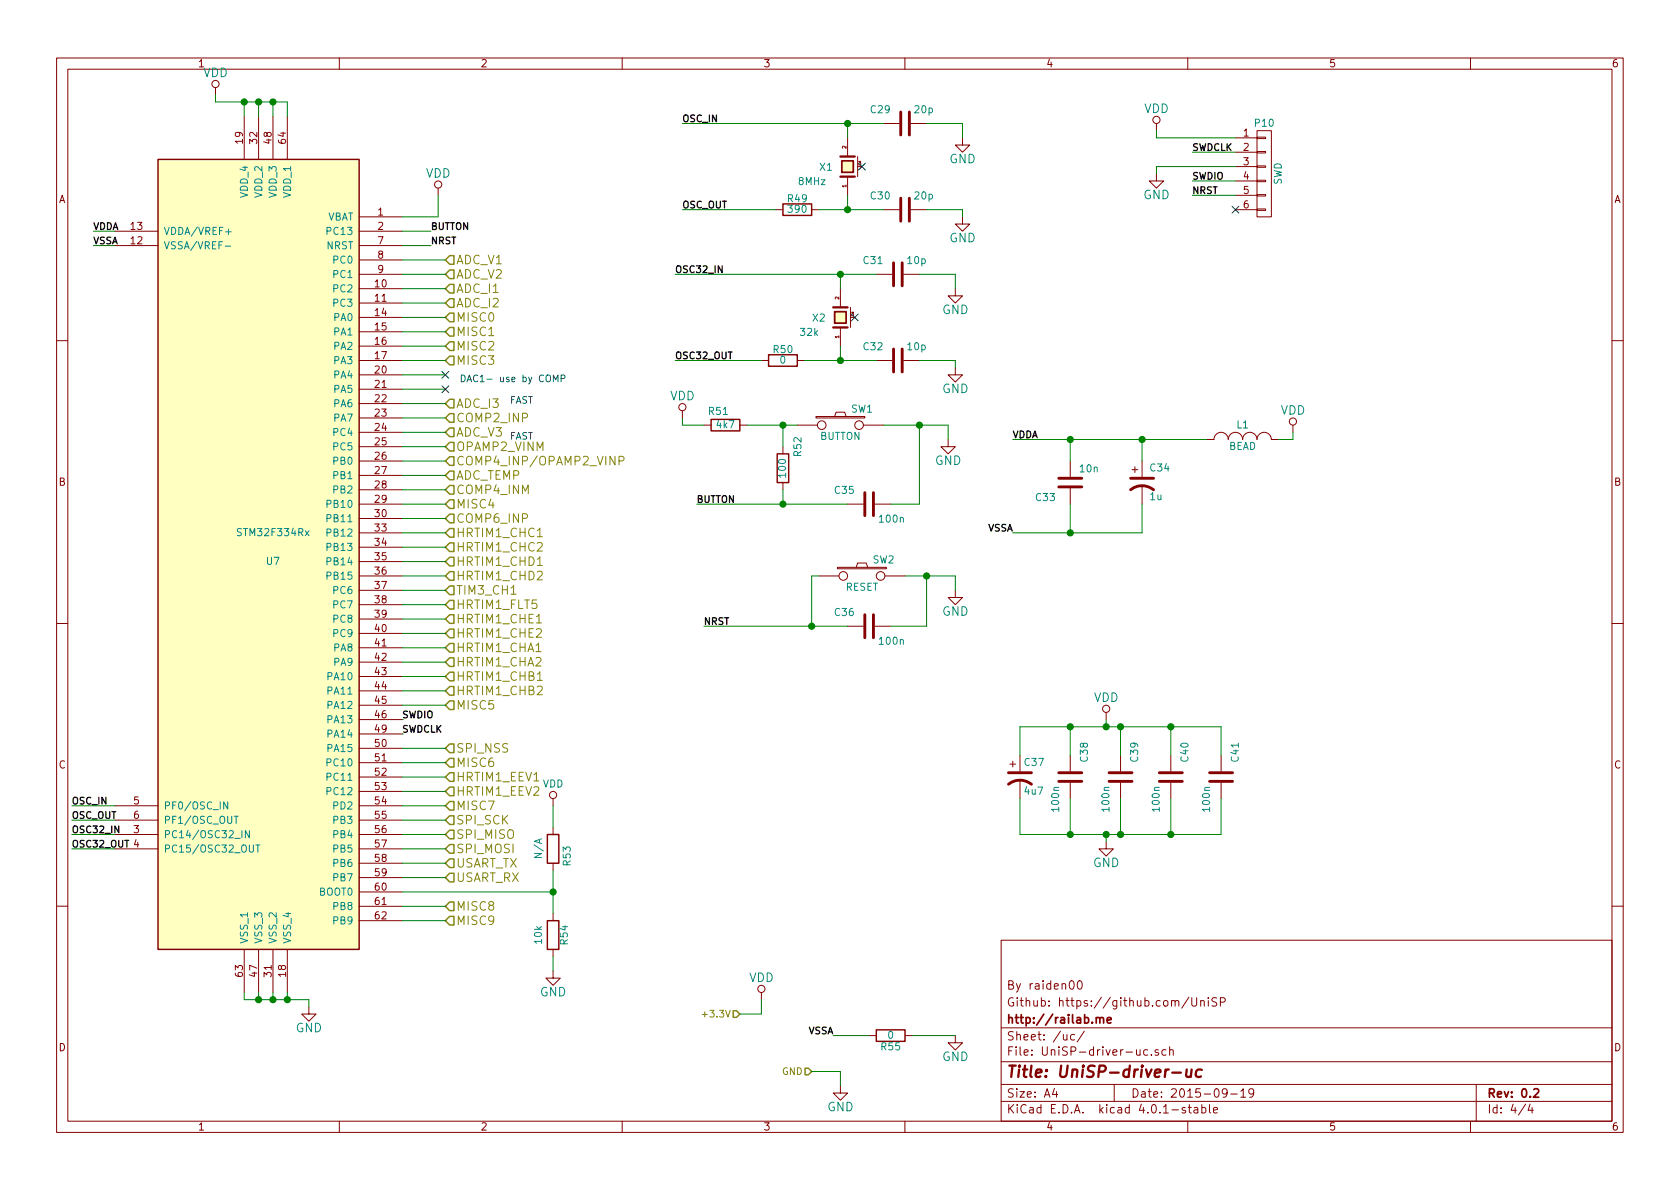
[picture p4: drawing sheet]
EESchema Schematic File Version 2
LIBS:conn
LIBS:dc-dc
LIBS:device
LIBS:ESD_Protection
LIBS:maxim
LIBS:power
LIBS:stm32
LIBS:transistors
LIBS:UniSP-driver-cache
EELAYER 25 0
EELAYER END
$Descr A4 11693 8268
encoding utf-8
Sheet 4 4
Title "UniSP-driver-uc"
Date "2015-09-19"
Rev "0.2"
Comp "http://railab.me"
Comment1 "Github: https://github.com/UniSP"
Comment2 "By raiden00"
Comment3 ""
Comment4 ""
$EndDescr
$Comp
L CRYSTAL_SMD X1
U 1 1
P 5900 1150
F 0 "X1" V 5900 1300 50  0000 C CNN
F 1 "8MHz" V 5800 1300 50  0000 L CNN
F 2 "Crystals:Crystal_HC49-U_Vertical" H 5900 1150 60  0001 C CNN
F 3 "" H 5900 1150 60  0000 C CNN
	1    5900 1150
	0    -1   -1   0   
$EndComp
$Comp
L C C29
U 1 1
P 6300 850
F 0 "C29" V 6400 950 50  0000 L CNN
F 1 "20p" V 6400 650 50  0000 L CNN
F 2 "Capacitors_SMD:C_0805_HandSoldering" H 6338 700 30  0001 C CNN
F 3 "" H 6300 850 60  0000 C CNN
	1    6300 850 
	0    -1   -1   0   
$EndComp
$Comp
L C C30
U 1 1
P 6300 1450
F 0 "C30" V 6400 1550 50  0000 L CNN
F 1 "20p" V 6400 1250 50  0000 L CNN
F 2 "Capacitors_SMD:C_0805_HandSoldering" H 6338 1300 30  0001 C CNN
F 3 "" H 6300 1450 60  0000 C CNN
	1    6300 1450
	0    -1   -1   0   
$EndComp
$Comp
L R R49
U 1 1
P 5550 1450
F 0 "R49" V 5630 1450 50  0000 C CNN
F 1 "390" V 5557 1451 50  0000 C CNN
F 2 "Resistors_SMD:R_0805_HandSoldering" V 5480 1450 30  0001 C CNN
F 3 "" H 5550 1450 30  0000 C CNN
	1    5550 1450
	0    -1   -1   0   
$EndComp
$Comp
L GND #PWR069
U 1 1
P 6700 950
F 0 "#PWR069" H 6700 700 60  0001 C CNN
F 1 "GND" H 6700 800 60  0000 C CNN
F 2 "" H 6700 950 60  0000 C CNN
F 3 "" H 6700 950 60  0000 C CNN
	1    6700 950 
	1    0    0    -1  
$EndComp
$Comp
L GND #PWR070
U 1 1
P 6700 1500
F 0 "#PWR070" H 6700 1250 60  0001 C CNN
F 1 "GND" H 6700 1350 60  0000 C CNN
F 2 "" H 6700 1500 60  0000 C CNN
F 3 "" H 6700 1500 60  0000 C CNN
	1    6700 1500
	1    0    0    -1  
$EndComp
Text Label 4750 850  0    47   ~ 9
OSC_IN
Text Label 4750 1450 0    47   ~ 9
OSC_OUT
$Comp
L SW_PUSH SW2
U 1 1
P 6000 4000
F 0 "SW2" H 6150 4110 50  0000 C CNN
F 1 "RESET" H 6000 3920 50  0000 C CNN
F 2 "Buttons_Switches_SMD:SW_SPST_PTS645" H 6000 4000 60  0001 C CNN
F 3 "" H 6000 4000 60  0000 C CNN
	1    6000 4000
	1    0    0    -1  
$EndComp
$Comp
L C C36
U 1 1
P 6050 4350
F 0 "C36" V 6150 4450 50  0000 L CNN
F 1 "100n" V 5950 4100 50  0000 L CNN
F 2 "Capacitors_SMD:C_0805_HandSoldering" H 6088 4200 30  0001 C CNN
F 3 "" H 6050 4350 60  0000 C CNN
	1    6050 4350
	0    -1   -1   0   
$EndComp
$Comp
L GND #PWR071
U 1 1
P 6650 4100
F 0 "#PWR071" H 6650 3850 60  0001 C CNN
F 1 "GND" H 6650 3950 60  0000 C CNN
F 2 "" H 6650 4100 60  0000 C CNN
F 3 "" H 6650 4100 60  0000 C CNN
	1    6650 4100
	1    0    0    -1  
$EndComp
Text Label 4900 4350 0    47   ~ 9
NRST
Text Label 3000 1700 0    47   ~ 9
NRST
$Comp
L INDUCTOR_SMALL L1
U 1 1
P 8650 3050
F 0 "L1" H 8650 3150 50  0000 C CNN
F 1 "BEAD" H 8650 3000 50  0000 C CNN
F 2 "Resistors_SMD:R_0805_HandSoldering" H 8650 3050 60  0001 C CNN
F 3 "" H 8650 3050 60  0000 C CNN
	1    8650 3050
	1    0    0    -1  
$EndComp
$Comp
L VDD #PWR072
U 1 1
P 9000 3000
F 0 "#PWR072" H 9000 2850 60  0001 C CNN
F 1 "VDD" H 9000 3150 60  0000 C CNN
F 2 "" H 9000 3000 60  0000 C CNN
F 3 "" H 9000 3000 60  0000 C CNN
	1    9000 3000
	1    0    0    -1  
$EndComp
Text Label 7050 3050 0    47   ~ 9
VDDA
$Comp
L R R54
U 1 1
P 3850 6500
F 0 "R54" V 3930 6500 50  0000 C CNN
F 1 "10k" V 3750 6500 50  0000 C CNN
F 2 "Resistors_SMD:R_0805_HandSoldering" V 3780 6500 30  0001 C CNN
F 3 "" H 3850 6500 30  0000 C CNN
	1    3850 6500
	1    0    0    -1  
$EndComp
Text Label 8300 1350 0    47   ~ 9
NRST
Text Label 8300 1250 0    47   ~ 9
SWDIO
$Comp
L GND #PWR073
U 1 1
P 8050 1200
F 0 "#PWR073" H 8050 950 60  0001 C CNN
F 1 "GND" H 8050 1050 60  0000 C CNN
F 2 "" H 8050 1200 60  0000 C CNN
F 3 "" H 8050 1200 60  0000 C CNN
	1    8050 1200
	1    0    0    -1  
$EndComp
Text Label 8300 1050 0    47   ~ 9
SWDCLK
$Comp
L VDD #PWR074
U 1 1
P 8050 900
F 0 "#PWR074" H 8050 750 60  0001 C CNN
F 1 "VDD" H 8050 1050 60  0000 C CNN
F 2 "" H 8050 900 60  0000 C CNN
F 3 "" H 8050 900 60  0000 C CNN
	1    8050 900 
	1    0    0    -1  
$EndComp
Text Label 2800 5000 0    47   ~ 9
SWDIO
Text Label 2800 5100 0    47   ~ 9
SWDCLK
$Comp
L CONN_01X06 P10
U 1 1
P 8800 1200
F 0 "P10" H 8800 1550 50  0000 C CNN
F 1 "SWD" V 8900 1200 50  0000 C CNN
F 2 "Pin_Headers:Pin_Header_Straight_1x06" H 8800 1200 60  0001 C CNN
F 3 "" H 8800 1200 60  0000 C CNN
	1    8800 1200
	1    0    0    -1  
$EndComp
$Comp
L CP1 C34
U 1 1
P 7950 3350
F 0 "C34" H 8000 3450 50  0000 L CNN
F 1 "1u" H 8000 3250 50  0000 L CNN
F 2 "Capacitors_SMD:C_0805_HandSoldering" H 7950 3350 60  0001 C CNN
F 3 "" H 7950 3350 60  0000 C CNN
	1    7950 3350
	1    0    0    -1  
$EndComp
Text Label 650  1600 0    47   ~ 9
VDDA
Text Label 650  1700 0    47   ~ 9
VSSA
$Comp
L VDD #PWR075
U 1 1
P 3050 1350
F 0 "#PWR075" H 3050 1200 60  0001 C CNN
F 1 "VDD" H 3050 1500 60  0000 C CNN
F 2 "" H 3050 1350 60  0000 C CNN
F 3 "" H 3050 1350 60  0000 C CNN
	1    3050 1350
	1    0    0    -1  
$EndComp
Text Label 500  5600 0    47   ~ 9
OSC_IN
Text Label 500  5700 0    47   ~ 9
OSC_OUT
$Comp
L VDD #PWR076
U 1 1
P 1500 650
F 0 "#PWR076" H 1500 500 60  0001 C CNN
F 1 "VDD" H 1500 800 60  0000 C CNN
F 2 "" H 1500 650 60  0000 C CNN
F 3 "" H 1500 650 60  0000 C CNN
	1    1500 650 
	1    0    0    -1  
$EndComp
$Comp
L GND #PWR077
U 1 1
P 2150 7000
F 0 "#PWR077" H 2150 6750 60  0001 C CNN
F 1 "GND" H 2150 6850 60  0000 C CNN
F 2 "" H 2150 7000 60  0000 C CNN
F 3 "" H 2150 7000 60  0000 C CNN
	1    2150 7000
	1    0    0    -1  
$EndComp
Text Label 500  5800 0    47   ~ 9
OSC32_IN
Text Label 500  5900 0    47   ~ 9
OSC32_OUT
$Comp
L GND #PWR078
U 1 1
P 3850 6750
F 0 "#PWR078" H 3850 6500 60  0001 C CNN
F 1 "GND" H 3850 6600 60  0000 C CNN
F 2 "" H 3850 6750 60  0000 C CNN
F 3 "" H 3850 6750 60  0000 C CNN
	1    3850 6750
	1    0    0    -1  
$EndComp
Text Label 3000 1600 0    47   ~ 9
BUTTON
Text Label 4850 3500 0    47   ~ 9
BUTTON
$Comp
L SW_PUSH SW1
U 1 1
P 5850 2950
F 0 "SW1" H 6000 3060 50  0000 C CNN
F 1 "BUTTON" H 5850 2870 50  0000 C CNN
F 2 "Buttons_Switches_SMD:SW_SPST_PTS645" H 5850 2950 60  0001 C CNN
F 3 "" H 5850 2950 60  0000 C CNN
	1    5850 2950
	1    0    0    -1  
$EndComp
$Comp
L R R51
U 1 1
P 5050 2950
F 0 "R51" V 5150 3000 50  0000 C CNN
F 1 "4k7" V 5057 2951 50  0000 C CNN
F 2 "Resistors_SMD:R_0805_HandSoldering" V 4980 2950 30  0001 C CNN
F 3 "" H 5050 2950 30  0000 C CNN
	1    5050 2950
	0    -1   -1   0   
$EndComp
$Comp
L GND #PWR079
U 1 1
P 6600 3050
F 0 "#PWR079" H 6600 2800 60  0001 C CNN
F 1 "GND" H 6600 2900 60  0000 C CNN
F 2 "" H 6600 3050 60  0000 C CNN
F 3 "" H 6600 3050 60  0000 C CNN
	1    6600 3050
	1    0    0    -1  
$EndComp
$Comp
L VDD #PWR080
U 1 1
P 4750 2900
F 0 "#PWR080" H 4750 2750 60  0001 C CNN
F 1 "VDD" H 4750 3050 60  0000 C CNN
F 2 "" H 4750 2900 60  0000 C CNN
F 3 "" H 4750 2900 60  0000 C CNN
	1    4750 2900
	1    0    0    -1  
$EndComp
$Comp
L R R52
U 1 1
P 5450 3250
F 0 "R52" V 5350 3100 50  0000 C CNN
F 1 "100" V 5457 3251 50  0000 C CNN
F 2 "Resistors_SMD:R_0805_HandSoldering" V 5380 3250 30  0001 C CNN
F 3 "" H 5450 3250 30  0000 C CNN
	1    5450 3250
	-1   0    0    1   
$EndComp
$Comp
L C C35
U 1 1
P 6050 3500
F 0 "C35" V 6150 3600 50  0000 L CNN
F 1 "100n" V 5950 3250 50  0000 L CNN
F 2 "Capacitors_SMD:C_0805_HandSoldering" H 6088 3350 30  0001 C CNN
F 3 "" H 6050 3500 60  0000 C CNN
	1    6050 3500
	0    -1   -1   0   
$EndComp
Text HLabel 5150 7050 0    47   Input ~ 0
+3.3V
$Comp
L VDD #PWR081
U 1 1
P 5300 6950
F 0 "#PWR081" H 5300 6800 60  0001 C CNN
F 1 "VDD" H 5300 7100 60  0000 C CNN
F 2 "" H 5300 6950 60  0000 C CNN
F 3 "" H 5300 6950 60  0000 C CNN
	1    5300 6950
	1    0    0    -1  
$EndComp
Text HLabel 5650 7450 0    47   Input ~ 0
GND
$Comp
L GND #PWR082
U 1 1
P 5850 7550
F 0 "#PWR082" H 5850 7300 60  0001 C CNN
F 1 "GND" H 5850 7400 60  0000 C CNN
F 2 "" H 5850 7550 60  0000 C CNN
F 3 "" H 5850 7550 60  0000 C CNN
	1    5850 7550
	1    0    0    -1  
$EndComp
Text Notes 3550 3050 0    47   ~ 0
FAST
Text Notes 3550 2800 0    47   ~ 0
FAST
NoConn ~ 3100 2600
NoConn ~ 3100 2700
Text Notes 3200 2650 0    47   ~ 0
DAC1- use by COMP
$Comp
L STM32F334R U7
U 1 1
P 1900 3800
F 0 "U7" H 1900 3700 50  0000 C CNN
F 1 "STM32F334Rx" H 1900 3900 50  0000 C CNN
F 2 "Housings_QFP:LQFP-64_10x10mm_Pitch0.5mm" H 1900 3800 50  0001 C CNN
F 3 "DOCUMENTATION" H 1900 3800 50  0001 C CNN
	1    1900 3800
	1    0    0    -1  
$EndComp
Text HLabel 3100 3900 2    60   Input ~ 0
HRTIM1_CHD1
Text HLabel 3100 3800 2    60   Input ~ 0
HRTIM1_CHC2
Text HLabel 3100 3700 2    60   Input ~ 0
HRTIM1_CHC1
Text HLabel 3100 3600 2    60   Input ~ 0
COMP6_INP
Text HLabel 3100 3500 2    60   Input ~ 0
MISC4
Text HLabel 3100 4000 2    60   Input ~ 0
HRTIM1_CHD2
Text HLabel 3100 4100 2    60   Input ~ 0
TIM3_CH1
Text HLabel 3100 4200 2    60   Input ~ 0
HRTIM1_FLT5
Text HLabel 3100 4300 2    60   Input ~ 0
HRTIM1_CHE1
Text HLabel 3100 4400 2    60   Input ~ 0
HRTIM1_CHE2
Text HLabel 3100 4500 2    60   Input ~ 0
HRTIM1_CHA1
Text HLabel 3100 4600 2    60   Input ~ 0
HRTIM1_CHA2
Text HLabel 3100 4700 2    60   Input ~ 0
HRTIM1_CHB1
Text HLabel 3100 4800 2    60   Input ~ 0
HRTIM1_CHB2
Text HLabel 3100 4900 2    60   Input ~ 0
MISC5
Text HLabel 3100 5200 2    60   Input ~ 0
SPI_NSS
Text HLabel 3100 5300 2    60   Input ~ 0
MISC6
Text HLabel 3100 5400 2    60   Input ~ 0
HRTIM1_EEV1
Text HLabel 3100 5500 2    60   Input ~ 0
HRTIM1_EEV2
Text HLabel 3100 5600 2    60   Input ~ 0
MISC7
Text HLabel 3100 5700 2    60   Input ~ 0
SPI_SCK
Text HLabel 3100 5800 2    60   Input ~ 0
SPI_MISO
Text HLabel 3100 5900 2    60   Input ~ 0
SPI_MOSI
Text HLabel 3100 6000 2    60   Input ~ 0
USART_TX
Text HLabel 3100 6100 2    60   Input ~ 0
USART_RX
Text HLabel 3100 6300 2    60   Input ~ 0
MISC8
Text HLabel 3100 6400 2    60   Input ~ 0
MISC9
Text HLabel 3100 1800 2    60   Input ~ 0
ADC_V1
Text HLabel 3100 1900 2    60   Input ~ 0
ADC_V2
Text HLabel 3100 2000 2    60   Input ~ 0
ADC_I1
Text HLabel 3100 2100 2    60   Input ~ 0
ADC_I2
Text HLabel 3100 2200 2    60   Input ~ 0
MISC0
Text HLabel 3100 2400 2    60   Input ~ 0
MISC2
Text HLabel 3100 2500 2    60   Input ~ 0
MISC3
Text HLabel 3100 2800 2    60   Input ~ 0
ADC_I3
Text HLabel 3100 2900 2    60   Input ~ 0
COMP2_INP
Text HLabel 3100 3000 2    60   Input ~ 0
ADC_V3
Text HLabel 3100 3100 2    60   Input ~ 0
OPAMP2_VINM
Text HLabel 3100 3200 2    60   Input ~ 0
COMP4_INP/OPAMP2_VINP
Text HLabel 3100 3300 2    60   Input ~ 0
ADC_TEMP
Text HLabel 3100 3400 2    60   Input ~ 0
COMP4_INM
Text HLabel 3100 2300 2    60   Input ~ 0
MISC1
Text Label 5800 7200 2    47   ~ 9
VSSA
$Comp
L R R55
U 1 1
P 6200 7200
F 0 "R55" V 6280 7200 50  0000 C CNN
F 1 "0" V 6200 7200 50  0000 C CNN
F 2 "Resistors_SMD:R_0805_HandSoldering" V 6130 7200 30  0001 C CNN
F 3 "" H 6200 7200 30  0000 C CNN
	1    6200 7200
	0    1    1    0   
$EndComp
$Comp
L GND #PWR083
U 1 1
P 6650 7200
F 0 "#PWR083" H 6650 6950 60  0001 C CNN
F 1 "GND" H 6650 7050 60  0000 C CNN
F 2 "" H 6650 7200 60  0000 C CNN
F 3 "" H 6650 7200 60  0000 C CNN
	1    6650 7200
	1    0    0    -1  
$EndComp
$Comp
L CRYSTAL_SMD X2
U 1 1
P 5850 2200
F 0 "X2" V 5850 2350 50  0000 C CNN
F 1 "32k" V 5750 2350 50  0000 L CNN
F 2 "Crystals:Crystal_Round_Horizontal_2mm" H 5850 2200 60  0001 C CNN
F 3 "" H 5850 2200 60  0000 C CNN
	1    5850 2200
	0    -1   -1   0   
$EndComp
$Comp
L C C31
U 1 1
P 6250 1900
F 0 "C31" V 6350 2000 50  0000 L CNN
F 1 "10p" V 6350 1700 50  0000 L CNN
F 2 "Capacitors_SMD:C_0805_HandSoldering" H 6288 1750 30  0001 C CNN
F 3 "" H 6250 1900 60  0000 C CNN
	1    6250 1900
	0    -1   -1   0   
$EndComp
$Comp
L C C32
U 1 1
P 6250 2500
F 0 "C32" V 6350 2600 50  0000 L CNN
F 1 "10p" V 6350 2300 50  0000 L CNN
F 2 "Capacitors_SMD:C_0805_HandSoldering" H 6288 2350 30  0001 C CNN
F 3 "" H 6250 2500 60  0000 C CNN
	1    6250 2500
	0    -1   -1   0   
$EndComp
$Comp
L GND #PWR084
U 1 1
P 6650 2000
F 0 "#PWR084" H 6650 1750 60  0001 C CNN
F 1 "GND" H 6650 1850 60  0000 C CNN
F 2 "" H 6650 2000 60  0000 C CNN
F 3 "" H 6650 2000 60  0000 C CNN
	1    6650 2000
	1    0    0    -1  
$EndComp
$Comp
L GND #PWR085
U 1 1
P 6650 2550
F 0 "#PWR085" H 6650 2300 60  0001 C CNN
F 1 "GND" H 6650 2400 60  0000 C CNN
F 2 "" H 6650 2550 60  0000 C CNN
F 3 "" H 6650 2550 60  0000 C CNN
	1    6650 2550
	1    0    0    -1  
$EndComp
Text Label 4700 1900 0    47   ~ 9
OSC32_IN
Text Label 4700 2500 0    47   ~ 9
OSC32_OUT
$Comp
L R R53
U 1 1
P 3850 5900
F 0 "R53" V 3950 5850 50  0000 C CNN
F 1 "N/A" V 3750 5900 50  0000 C CNN
F 2 "Resistors_SMD:R_0805_HandSoldering" V 3780 5900 30  0001 C CNN
F 3 "" H 3850 5900 30  0000 C CNN
	1    3850 5900
	1    0    0    -1  
$EndComp
$Comp
L VDD #PWR086
U 1 1
P 3850 5600
F 0 "#PWR086" H 3850 5450 50  0001 C CNN
F 1 "VDD" H 3850 5750 50  0000 C CNN
F 2 "" H 3850 5600 60  0000 C CNN
F 3 "" H 3850 5600 60  0000 C CNN
	1    3850 5600
	1    0    0    -1  
$EndComp
$Comp
L R R50
U 1 1
P 5450 2500
F 0 "R50" V 5530 2500 50  0000 C CNN
F 1 "0" V 5457 2501 50  0000 C CNN
F 2 "Resistors_SMD:R_0805_HandSoldering" V 5380 2500 30  0001 C CNN
F 3 "" H 5450 2500 30  0000 C CNN
	1    5450 2500
	0    -1   -1   0   
$EndComp
$Comp
L CP1 C37
U 1 1
P 7100 5400
F 0 "C37" H 7125 5500 50  0000 L CNN
F 1 "4u7" H 7125 5300 50  0000 L CNN
F 2 "Capacitors_Tantalum_SMD:TantalC_SizeB_EIA-3528_HandSoldering" H 7100 5400 60  0001 C CNN
F 3 "" H 7100 5400 60  0000 C CNN
	1    7100 5400
	1    0    0    -1  
$EndComp
$Comp
L C C38
U 1 1
P 7450 5400
F 0 "C38" V 7550 5500 50  0000 L CNN
F 1 "100n" V 7350 5150 50  0000 L CNN
F 2 "Capacitors_SMD:C_0805_HandSoldering" H 7488 5250 30  0001 C CNN
F 3 "" H 7450 5400 60  0000 C CNN
	1    7450 5400
	1    0    0    -1  
$EndComp
$Comp
L C C39
U 1 1
P 7800 5400
F 0 "C39" V 7900 5500 50  0000 L CNN
F 1 "100n" V 7700 5150 50  0000 L CNN
F 2 "Capacitors_SMD:C_0805_HandSoldering" H 7838 5250 30  0001 C CNN
F 3 "" H 7800 5400 60  0000 C CNN
	1    7800 5400
	1    0    0    -1  
$EndComp
$Comp
L C C40
U 1 1
P 8150 5400
F 0 "C40" V 8250 5500 50  0000 L CNN
F 1 "100n" V 8050 5150 50  0000 L CNN
F 2 "Capacitors_SMD:C_0805_HandSoldering" H 8188 5250 30  0001 C CNN
F 3 "" H 8150 5400 60  0000 C CNN
	1    8150 5400
	1    0    0    -1  
$EndComp
$Comp
L C C41
U 1 1
P 8500 5400
F 0 "C41" V 8600 5500 50  0000 L CNN
F 1 "100n" V 8400 5150 50  0000 L CNN
F 2 "Capacitors_SMD:C_0805_HandSoldering" H 8538 5250 30  0001 C CNN
F 3 "" H 8500 5400 60  0000 C CNN
	1    8500 5400
	1    0    0    -1  
$EndComp
$Comp
L VDD #PWR087
U 1 1
P 7700 5000
F 0 "#PWR087" H 7700 4850 60  0001 C CNN
F 1 "VDD" H 7700 5150 60  0000 C CNN
F 2 "" H 7700 5000 60  0000 C CNN
F 3 "" H 7700 5000 60  0000 C CNN
	1    7700 5000
	1    0    0    -1  
$EndComp
$Comp
L GND #PWR088
U 1 1
P 7700 5850
F 0 "#PWR088" H 7700 5600 60  0001 C CNN
F 1 "GND" H 7700 5700 60  0000 C CNN
F 2 "" H 7700 5850 60  0000 C CNN
F 3 "" H 7700 5850 60  0000 C CNN
	1    7700 5850
	1    0    0    -1  
$EndComp
Text Label 7050 3700 2    47   ~ 9
VSSA
NoConn ~ 8600 1450
$Comp
L C C33
U 1 1
P 7450 3350
F 0 "C33" H 7550 3450 50  0000 L CNN
F 1 "10n" H 7250 3250 50  0000 L CNN
F 2 "Capacitors_SMD:C_0805_HandSoldering" H 7488 3200 30  0001 C CNN
F 3 "" H 7450 3350 60  0000 C CNN
	1    7450 3350
	-1   0    0    1   
$EndComp
NoConn ~ 5950 2200
NoConn ~ 6000 1150
Wire Wire Line
	5900 950  5900 850 
Wire Wire Line
	5900 1350 5900 1450
Wire Wire Line
	6700 850  6700 950 
Wire Wire Line
	6700 1450 6700 1500
Connection ~ 5900 850 
Connection ~ 5900 1450
Wire Wire Line
	6300 4000 6650 4000
Wire Wire Line
	6650 4000 6650 4100
Wire Wire Line
	4900 4350 5900 4350
Connection ~ 5650 4350
Wire Wire Line
	2800 1700 3000 1700
Wire Wire Line
	5650 4350 5650 4000
Wire Wire Line
	7050 3050 8400 3050
Connection ~ 7450 3050
Wire Wire Line
	7950 3050 7950 3200
Wire Wire Line
	9000 3050 8900 3050
Connection ~ 7950 3050
Wire Wire Line
	2800 6200 3850 6200
Wire Wire Line
	8600 1350 8300 1350
Wire Wire Line
	8600 1250 8300 1250
Wire Wire Line
	8600 1050 8300 1050
Wire Wire Line
	8050 1200 8050 1150
Wire Wire Line
	2800 5000 2800 5000
Wire Wire Line
	2800 5100 2800 5100
Wire Wire Line
	8050 1150 8600 1150
Wire Wire Line
	8600 950  8050 950 
Wire Wire Line
	8050 950  8050 900 
Wire Wire Line
	800  5600 500  5600
Wire Wire Line
	800  5700 500  5700
Wire Wire Line
	2000 700  2000 800 
Wire Wire Line
	1500 700  2000 700 
Wire Wire Line
	1900 700  1900 800 
Wire Wire Line
	1800 800  1800 700 
Connection ~ 1900 700 
Wire Wire Line
	1700 800  1700 700 
Connection ~ 1800 700 
Wire Wire Line
	1500 700  1500 650 
Connection ~ 1700 700 
Wire Wire Line
	1700 6900 1700 6950
Wire Wire Line
	1700 6950 2150 6950
Wire Wire Line
	1800 6950 1800 6900
Wire Wire Line
	1900 6950 1900 6900
Connection ~ 1800 6950
Wire Wire Line
	2000 6950 2000 6900
Connection ~ 1900 6950
Wire Wire Line
	2150 6950 2150 7000
Connection ~ 2000 6950
Wire Wire Line
	2800 5700 3100 5700
Wire Wire Line
	2800 5800 3100 5800
Wire Wire Line
	2800 5900 3100 5900
Wire Wire Line
	2800 5200 3100 5200
Wire Wire Line
	2800 4500 3100 4500
Wire Wire Line
	2800 4600 3100 4600
Wire Wire Line
	3100 4700 2800 4700
Wire Wire Line
	3100 4800 2800 4800
Wire Wire Line
	3100 4400 2800 4400
Wire Wire Line
	2800 4300 3100 4300
Wire Wire Line
	3100 4000 2800 4000
Wire Wire Line
	3100 3900 2800 3900
Wire Wire Line
	2800 3800 3100 3800
Wire Wire Line
	2800 3700 3100 3700
Wire Wire Line
	3100 2600 2800 2600
Wire Wire Line
	3100 2900 2800 2900
Wire Wire Line
	3100 3200 2800 3200
Wire Wire Line
	2800 3400 3100 3400
Wire Wire Line
	3100 3600 2800 3600
Wire Wire Line
	3100 3100 2800 3100
Wire Wire Line
	3100 6000 2800 6000
Wire Wire Line
	3100 6100 2800 6100
Wire Wire Line
	2800 5600 3100 5600
Wire Wire Line
	3100 5500 2800 5500
Wire Wire Line
	2800 5400 3100 5400
Wire Wire Line
	2800 5300 3100 5300
Wire Wire Line
	2800 4200 3100 4200
Wire Wire Line
	3100 4900 2800 4900
Wire Wire Line
	3100 6300 2800 6300
Wire Wire Line
	3100 6400 2800 6400
Wire Wire Line
	2800 1600 3000 1600
Wire Wire Line
	3100 4100 2800 4100
Wire Wire Line
	3100 1800 2800 1800
Wire Wire Line
	3100 1900 2800 1900
Wire Wire Line
	3100 2000 2800 2000
Wire Wire Line
	3100 2100 2800 2100
Wire Wire Line
	3100 2200 2800 2200
Wire Wire Line
	2800 2300 3100 2300
Wire Wire Line
	3100 2400 2800 2400
Wire Wire Line
	2800 2500 3100 2500
Wire Wire Line
	3100 3300 2800 3300
Wire Wire Line
	3100 3000 2800 3000
Wire Wire Line
	3100 2800 2800 2800
Wire Wire Line
	3100 2700 2800 2700
Wire Wire Line
	3100 3500 2800 3500
Wire Wire Line
	800  5800 500  5800
Wire Wire Line
	500  5900 800  5900
Wire Wire Line
	6150 2950 6600 2950
Wire Wire Line
	6600 2950 6600 3050
Wire Wire Line
	5300 6950 5300 7050
Wire Wire Line
	5300 7050 5150 7050
Wire Wire Line
	5850 7550 5850 7450
Wire Wire Line
	5850 7450 5650 7450
Wire Wire Line
	5800 7200 6050 7200
Wire Wire Line
	6350 7200 6650 7200
Wire Wire Line
	5850 2000 5850 1900
Wire Wire Line
	5850 2400 5850 2500
Wire Wire Line
	6650 1900 6650 2000
Wire Wire Line
	6650 2500 6650 2550
Connection ~ 5850 1900
Connection ~ 5850 2500
Connection ~ 5450 2950
Wire Wire Line
	4850 3500 5900 3500
Wire Wire Line
	5650 4000 5700 4000
Wire Wire Line
	3850 6050 3850 6350
Connection ~ 3850 6200
Wire Wire Line
	9000 3050 9000 3000
Wire Wire Line
	3850 5600 3850 5750
Wire Wire Line
	6200 4350 6450 4350
Wire Wire Line
	6450 4350 6450 4000
Connection ~ 6450 4000
Wire Wire Line
	7100 5250 7100 5050
Wire Wire Line
	7100 5050 8500 5050
Wire Wire Line
	8500 5050 8500 5250
Wire Wire Line
	8500 5550 8500 5800
Wire Wire Line
	8500 5800 7100 5800
Wire Wire Line
	7100 5800 7100 5550
Wire Wire Line
	7450 5550 7450 5800
Connection ~ 7450 5800
Wire Wire Line
	7450 5050 7450 5250
Connection ~ 7450 5050
Wire Wire Line
	7800 5050 7800 5250
Connection ~ 7800 5050
Wire Wire Line
	8150 5050 8150 5250
Connection ~ 8150 5050
Wire Wire Line
	8150 5550 8150 5800
Connection ~ 8150 5800
Wire Wire Line
	7800 5550 7800 5800
Connection ~ 7800 5800
Wire Wire Line
	7700 5000 7700 5050
Connection ~ 7700 5050
Wire Wire Line
	7700 5850 7700 5800
Connection ~ 7700 5800
Wire Wire Line
	7450 3050 7450 3200
Wire Wire Line
	7950 3700 7950 3500
Wire Wire Line
	7050 3700 7950 3700
Wire Wire Line
	7450 3500 7450 3700
Connection ~ 7450 3700
Wire Wire Line
	5200 2950 5550 2950
Wire Wire Line
	5450 2950 5450 3100
Wire Wire Line
	6200 3500 6400 3500
Wire Wire Line
	6400 3500 6400 2950
Connection ~ 6400 2950
Wire Wire Line
	6400 2500 6650 2500
Wire Wire Line
	5600 2500 6100 2500
Wire Wire Line
	4700 2500 5300 2500
Wire Wire Line
	4750 2950 4900 2950
Wire Wire Line
	4750 2950 4750 2900
Wire Wire Line
	6400 1900 6650 1900
Wire Wire Line
	4700 1900 6100 1900
Wire Wire Line
	6450 1450 6700 1450
Wire Wire Line
	5700 1450 6150 1450
Wire Wire Line
	4750 1450 5400 1450
Wire Wire Line
	6450 850  6700 850 
Wire Wire Line
	4750 850  6150 850 
Wire Wire Line
	3850 6650 3850 6750
Wire Wire Line
	5450 3400 5450 3500
Connection ~ 5450 3500
Wire Wire Line
	3050 1350 3050 1500
Wire Wire Line
	3050 1500 2800 1500
Wire Wire Line
	800  1600 650  1600
Wire Wire Line
	800  1700 650  1700
$EndSCHEMATC
